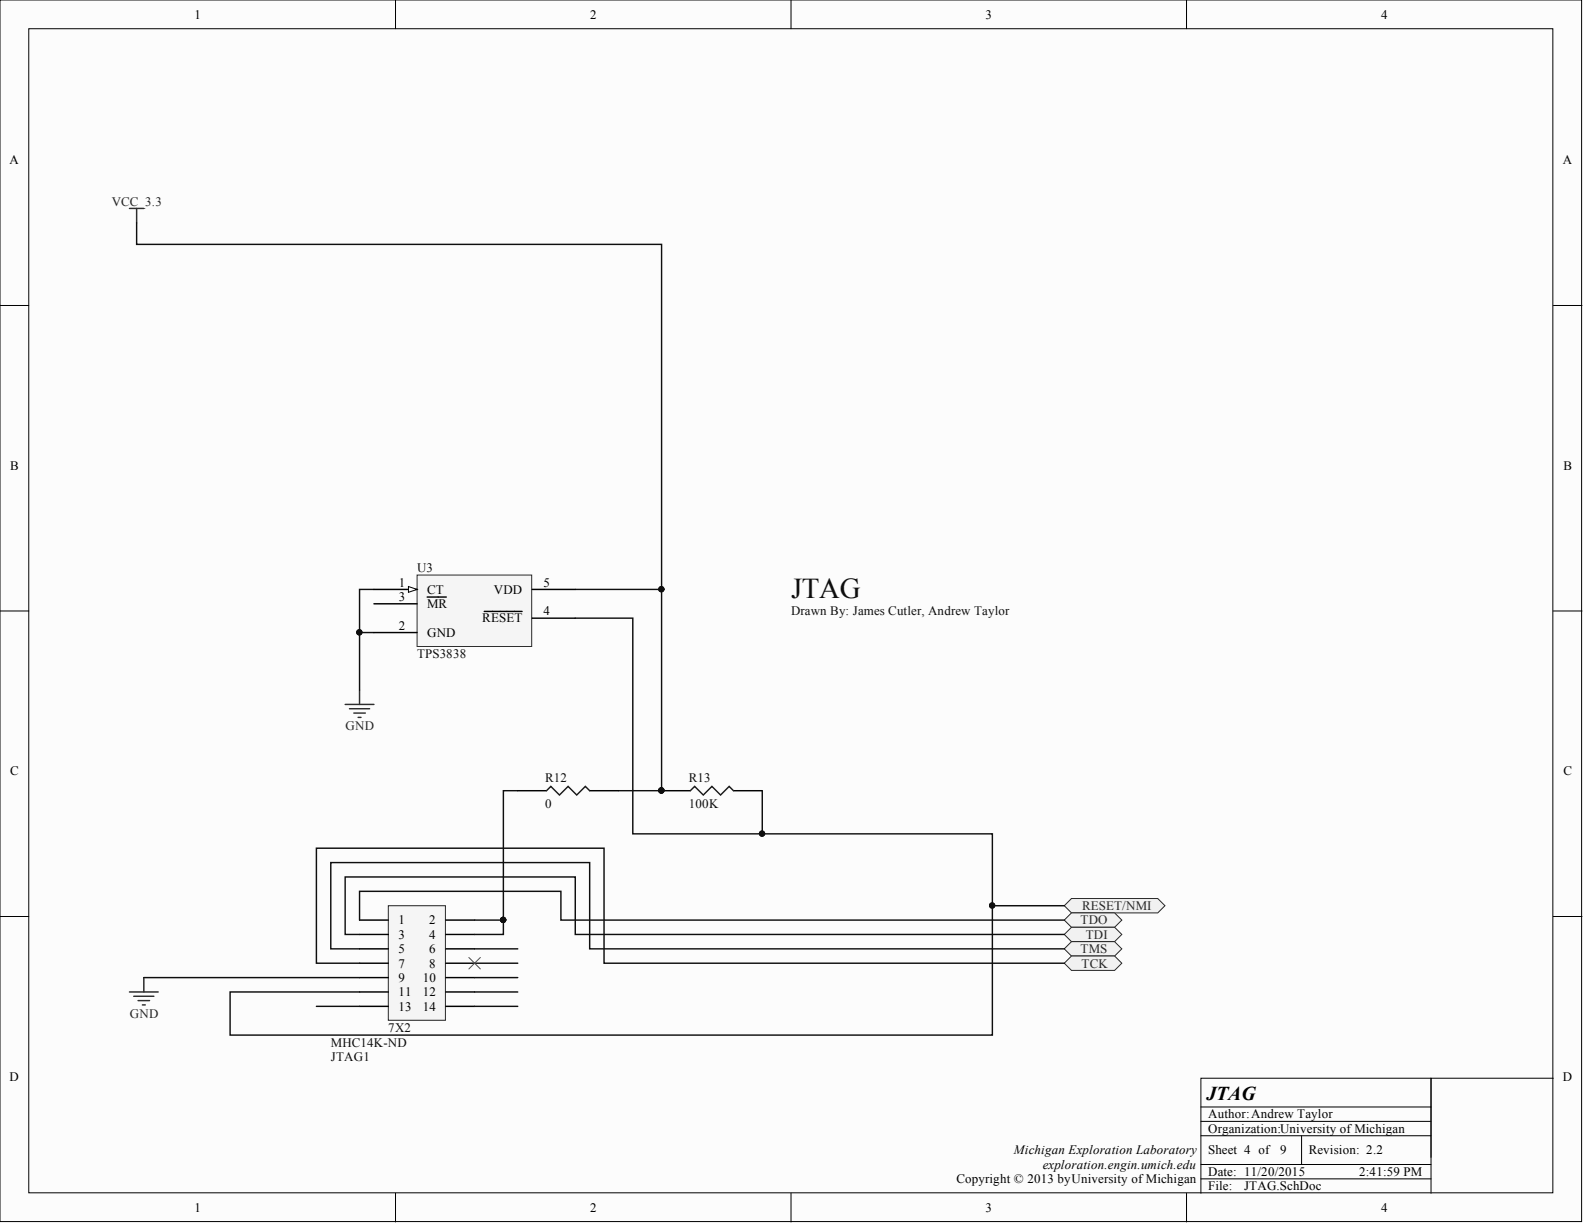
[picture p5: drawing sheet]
<svg xmlns="http://www.w3.org/2000/svg" width="279mm" height="216mm" viewBox="0 0 279 216" stroke-linecap="round" stroke-linejoin="round" font-family="sans-serif">
<g fill="#fcfcfc" stroke="#000" stroke-width=".18">
<path d="M0 0h279v215.5h-279z"/>
<path d="M5.1 5.1h268.8v205.3h-268.8z"/>
</g>
<g fill="none" stroke="#000" stroke-width=".18">
<path d="M69.8 0v5.1M139.5 0v5.1M209.3 0v5.1M0 53.9h5.1M274 53.9h5.1M0 107.8h5.1M274 107.8h5.1M0 161.7h5.1M274 161.7h5.1M211.8 195.3h40.6M211.8 197.8h40.6M274 190.2h-21.6v20.3"/>
<path d="M69.8 210.5v5M139.5 210.5v5M209.3 210.5v5M211.8 200.3h40.6M211.8 207.9h40.6M211.8 205.4h40.6M229.6 200.3v5.1M252.4 204.1v-13.9h-40.6v20.3"/>
</g>
<path d="M116.7 139.5h5.1M129.4 139.5h5.1" fill="none" stroke="#000" stroke-width=".25"/>
<g fill="#0e0e0e" stroke="#0e0e0e" stroke-width=".18">
<circle cx="116.7" cy="139.4" r=".47"/>
<circle cx="63.4" cy="111.5" r=".47"/>
<circle cx="116.7" cy="103.9" r=".47"/>
<circle cx="134.4" cy="147" r=".47"/>
</g>
<path d="M121.8 139.5l.7-.8 1.6 1.5 1.5-1.5 1.5 1.5 1.5-1.5 .8 .8" fill="none" stroke="#1c1c1c" stroke-width=".25"/>
<path d="M60.9 124.3h5.1M61.6 125h3.6M62.4 125.8h2M63.2 126.5h.5M63.4 121.7v2.6" fill="none" stroke="#262626" stroke-width=".25"/>
<path d="M63.4 111.6h2.6M66 104h-2.6v17.7M101.5 104h15.2M134.5 139.5v7.6" fill="none" stroke="#0e0e0e" stroke-width=".25"/>
<path d="M68.5 159.8h10.1v20.2h-10.1z" fill="#f5f5f5" stroke="#262626" stroke-width=".18"/>
<g fill="none" stroke="#000" stroke-width=".25">
<path d="M63.4 162.3h5.1M63.4 164.8h5.1M63.4 167.4h5.1M63.4 169.9h5.1M63.4 172.4h5.1M63.4 175h5.1M63.4 177.5h5.1M78.6 162.3h5.1M78.6 164.8h5.1M78.6 167.4h5.1M78.6 169.9h5.1M78.6 172.4h5.1"/>
<path d="M78.6 175h5.1M78.6 177.5h5.1"/>
</g>
<path d="M55.8 177.5h7.6M83.7 177.5h7.6M83.7 175h7.6M83.7 172.4h7.6M83.7 169.9h7.6M83.7 167.4h7.6" fill="none" stroke="#0e0e0e" stroke-width=".25"/>
<path d="M22.8 175h5.1M23.6 175.7h3.5M24.4 176.5h2M25.1 177.3h.5M25.4 172.4v2.6" fill="none" stroke="#262626" stroke-width=".25"/>
<path d="M73.6 101.4h20.2v12.6h-20.2z" fill="#f5f5f5" stroke="#262626" stroke-width=".18"/>
<path d="M66 104h7.6" fill="none" stroke="#000" stroke-width=".25"/>
<path d="M72 103.5l1.6 .5-1.6 .5z" fill="#fcfcfc"/>
<path d="M72 103.5l1.6 .5-1.6 .5z" fill="none" stroke="#000" stroke-width=".18"/>
<path d="M66 111.6h7.6M66 106.5h7.6M75.3 105.3h3.4M85.4 107.8h6.7M93.9 104h7.6M93.9 109h7.6" fill="none" stroke="#000" stroke-width=".25"/>
<path d="M91.3 139.5h-2.5v22.8M83.7 162.3h5.1M88.8 162.3v2.5h-5.1" fill="none" stroke="#0e0e0e" stroke-width=".25"/>
<circle cx="88.8" cy="162.3" r=".47" fill="#0e0e0e" stroke="#0e0e0e" stroke-width=".18"/>
<g fill="#f0f0f0" stroke="#262626" stroke-width=".18">
<path d="M187.7 159.8l1.3-1.3h15.2l1.3 1.3-1.3 1.2h-15.2z" fill-rule="evenodd"/>
<path d="M187.7 162.3l1.3-1.3h7.6l1.3 1.3-1.3 1.3h-7.6z" fill-rule="evenodd"/>
<path d="M187.7 164.8l1.3-1.2h7.6l1.3 1.2-1.3 1.3h-7.6z" fill-rule="evenodd"/>
<path d="M187.7 167.4l1.3-1.3h7.6l1.3 1.3-1.3 1.2h-7.6z" fill-rule="evenodd"/>
<path d="M187.7 169.9l1.3-1.3h7.6l1.3 1.3-1.3 1.3h-7.6z" fill-rule="evenodd"/>
</g>
<path d="M24.1 39.3v3.8h92.6v96.4h-7.6M101.5 109h10.1v38.1h63.4v35.5h-134.4v-7.6h22.8M175 159.8h12.7M25.4 172.4h38M63.4 169.9h-7.6v-20.3h50.7v20.3h81.2M63.4 167.4h-5.1v-15.2h45.7v15.2h83.7M63.4 164.8h-2.5v-10.1h40.6v10.1h86.2M63.4 162.3v-5.1h35.5v5.1h88.8" fill="none" stroke="#0e0e0e" stroke-width=".25"/>
<g fill="#0e0e0e" stroke="#0e0e0e" stroke-width=".18">
<circle cx="116.7" cy="139.4" r=".47"/>
<circle cx="134.4" cy="147" r=".47"/>
<circle cx="175" cy="159.7" r=".47"/>
<circle cx="116.7" cy="103.9" r=".47"/>
</g>
<path d="M22.8 36.8h2.6M24.1 36.8v2.5" fill="none" stroke="#262626" stroke-width=".25"/>
<path d="M82.7 168.9l2 2M84.7 168.9l-2 2" fill="none" stroke="#4c4c4c" stroke-width=".18"/>
<path d="M91.3 139.5h5.1M104 139.5h5.1" fill="none" stroke="#000" stroke-width=".25"/>
<path d="M96.4 139.5l.8-.8 1.5 1.5 1.5-1.5 1.5 1.5 1.5-1.5 .8 .8" fill="none" stroke="#1c1c1c" stroke-width=".25"/>
<text font-size="5.1" fill="#0e0e0e" x="139.5" y="105.4">JTAG</text>
<text font-size="3.5" x="212.8" y="194">JTAG</text>
<g font-size="2.3">
<text x="34.3" y="3.3">1</text>
<text x="104.1" y="3.3">2</text>
<text x="173.9" y="3.3">3</text>
<text x="243.6" y="3.3">4</text>
<text x="1.7" y="29">A</text>
<text x="275.7" y="29">A</text>
<text x="1.8" y="82.8">B</text>
<text x="275.8" y="82.8">B</text>
<text x="70.4" y="103.5">1</text>
<text x="70.4" y="106">3</text>
<text x="75.3" y="104.7">CT</text>
<text x="75.3" y="107.3">MR</text>
<text x="87.1" y="104.7">VDD</text>
<text x="95.9" y="103.5">5</text>
<text x="70.4" y="111.1">2</text>
<text x="75.3" y="112.3">GND</text>
<text x="85.1" y="109.8">RESET</text>
<text x="95.9" y="108.5">4</text>
<text x="1.8" y="136.8">C</text>
<text x="275.8" y="136.8">C</text>
<text x="70.3" y="163.1">1</text>
<text x="70.3" y="165.6">3</text>
<text x="75.7" y="163.1">2</text>
<text x="75.7" y="165.6">4</text>
<text x="70.3" y="168.1">5</text>
<text x="70.3" y="170.7">7</text>
<text x="70.3" y="173.2">9</text>
<text x="74.6" y="173.2">10</text>
<text x="75.7" y="168.1">6</text>
<text x="75.7" y="170.7">8</text>
<text x="70.3" y="175.7">11</text>
<text x="70.3" y="178.3">13</text>
<text x="74.6" y="175.7">12</text>
<text x="74.6" y="178.3">14</text>
<text x="1.7" y="190.6">D</text>
<text x="275.7" y="190.6">D</text>
<text x="213.1" y="197.3">Author:Andrew Taylor</text>
<text x="178.8" y="203.6">Michigan Exploration Laboratory</text>
<text x="213.1" y="203.6">Sheet 4 of</text>
<text x="213.1" y="199.8">Organization:University of Michigan</text>
<text x="225.8" y="203.6">9</text>
<text x="230.9" y="203.6">Revision: 2.2</text>
<text x="168.7" y="208.7">Copyright © 2013 byUniversity of Michigan</text>
<text x="183.9" y="206.2">exploration.engin.umich.edu</text>
<text x="213.1" y="207.4">Date: 11/20/2015</text>
<text x="213.1" y="210">File:</text>
<text x="219.4" y="210">JTAG.SchDoc</text>
<text x="239.7" y="207.4">2:41:59 PM</text>
<text x="34.3" y="213.8">1</text>
<text x="104.1" y="213.8">2</text>
<text x="173.9" y="213.8">3</text>
<text x="243.6" y="213.8">4</text>
</g>
<g font-size="2.3" fill="#262626">
<text x="19.7" y="36.3">VCC_3.3</text>
<text x="61" y="128.8">GND</text>
<text x="190.9" y="160.5">RESET/NMI</text>
<text x="190.6" y="163.1">TDO</text>
<text x="191.5" y="165.6">TDI</text>
<text x="190.6" y="168.1">TMS</text>
<text x="190.8" y="170.7">TCK</text>
<text x="22.9" y="179.5">GND</text>
</g>
<g font-size="2.3" fill="#0e0e0e">
<text x="73.6" y="100.9">U3</text>
<text x="139.5" y="108.5">Drawn By: James Cutler, Andrew Taylor</text>
<text x="73.6" y="116.1">TPS3838</text>
<text x="96.1" y="137.9">R12</text>
<text x="121.5" y="137.9">R13</text>
<text x="96.1" y="142.5">0</text>
<text x="121.5" y="142.5">100K</text>
<text x="58.3" y="184.6">MHC14K-ND</text>
<text x="68.5" y="182.1">7X2</text>
<text x="58.3" y="187.1">JTAG1</text>
</g>
</svg>
